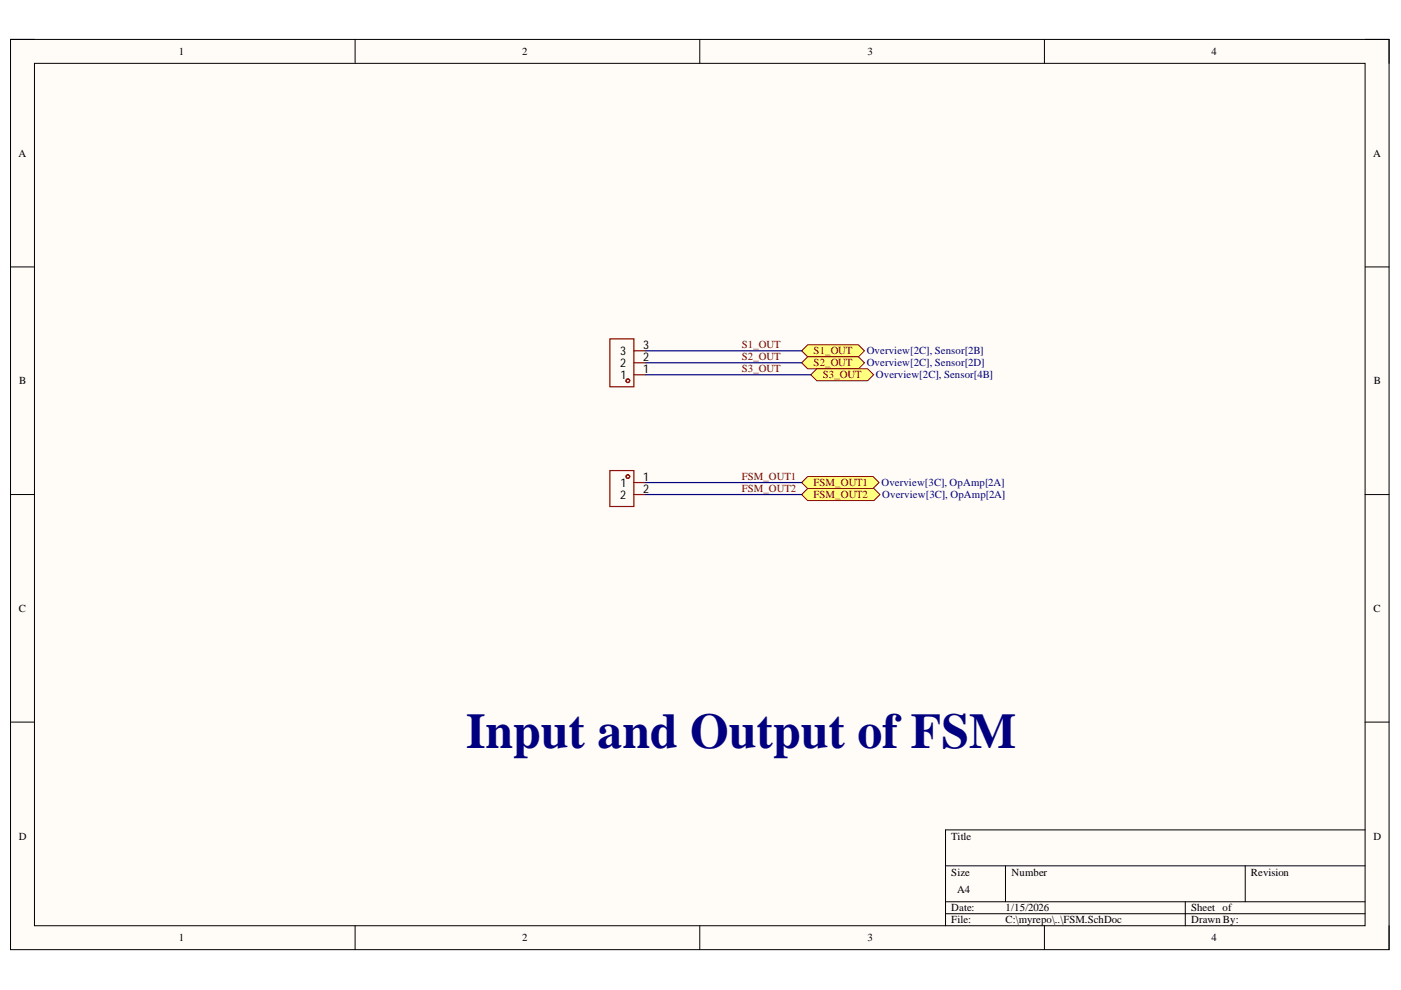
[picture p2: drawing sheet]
<svg xmlns="http://www.w3.org/2000/svg" width="297mm" height="210mm" viewBox="0 0 297 210" stroke-linecap="round" stroke-linejoin="round" font-family="sans-serif">
<path d="M2.2 8.4h292.3v192.9h-292.3z" fill-rule="evenodd" fill="#fffcf8"/>
<path d="M2.2 8.4h292.3v192.9h-292.3z" fill="none" stroke="#000" stroke-width=".21"/>
<path d="M7.3 13.4h282.1v182.9h-282.1z" fill-rule="evenodd" fill="#fffcf8"/>
<g fill="none" stroke="#000" stroke-width=".21">
<path d="M2.2 8.4h5.1M7.3 13.4h282.1v182.9h-282.1zM75.3 8.4v5M148.4 8.4v5M221.4 8.4v5M289.4 8.4h5.1v5M2.2 56.6h5.1M289.4 56.6h5.1M2.2 104.9h5.1M289.4 104.9h5.1M2.2 153.1h5.1M289.4 153.1h5.1"/>
<path d="M289.4 176h-88.9v20.3M75.3 196.3v5M148.4 196.3v5M200.5 183.6h88.9M200.5 191.2h88.9M200.5 193.7h88.9M213.2 183.6v7.6M221.4 196.3v5M251.3 191.2v5.1M264 183.6v7.6M294.5 196.3v5"/>
</g>
<path d="M171.2 73.1h10.8l1.3 1.3-1.3 1.3h-10.8l-1.2-1.3z" fill-rule="evenodd" fill="#ffff80"/>
<path d="M171.2 73.1h10.8l1.3 1.3-1.3 1.3h-10.8l-1.2-1.3z" fill="none" stroke="#800000" stroke-width=".21"/>
<path d="M170 76.9l1.2-1.2h10.8l1.3 1.2-1.3 1.3h-10.8z" fill-rule="evenodd" fill="#ffff80"/>
<path d="M170 76.9l1.2-1.2h10.8l1.3 1.2-1.3 1.3h-10.8z" fill="none" stroke="#800000" stroke-width=".21"/>
<g fill="none" stroke="#a00000" stroke-width=".25">
<path d="M129.3 99.8h5.1v7.6h-5.1z"/>
<circle cx="133.1" cy="101" r=".38"/>
</g>
<path d="M134.4 102.3h2.5M134.4 104.9h2.5" fill="none" stroke="#800" stroke-width=".25"/>
<path d="M170 102.3l1.2-1.3h13.9l1.3 1.3-1.3 1.3h-13.9z" fill-rule="evenodd" fill="#ffff80"/>
<path d="M170 102.3l1.2-1.3h13.9l1.3 1.3-1.3 1.3h-13.9z" fill="none" stroke="#800000" stroke-width=".21"/>
<path d="M171.2 103.6h14.1l1.3 1.3-1.3 1.2h-14.1l-1.2-1.2z" fill-rule="evenodd" fill="#ffff80"/>
<path d="M171.2 103.6h14.1l1.3 1.3-1.3 1.2h-14.1l-1.2-1.2z" fill="none" stroke="#800000" stroke-width=".21"/>
<g fill="none" stroke="#a00000" stroke-width=".25">
<path d="M129.3 71.8h5.1v10.2h-5.1z"/>
<circle cx="133.1" cy="80.7" r=".38"/>
</g>
<path d="M134.4 79.5h2.5M134.4 76.9h2.5M134.4 74.4h2.5" fill="none" stroke="#800" stroke-width=".25"/>
<path d="M171.9 79.5l1.3-1.3h10.8l1.2 1.3-1.2 1.2h-10.8z" fill-rule="evenodd" fill="#ffff80"/>
<path d="M171.9 79.5l1.3-1.3h10.8l1.2 1.3-1.2 1.2h-10.8z" fill="none" stroke="#800000" stroke-width=".21"/>
<path d="M136.9 74.4h33.1M136.9 76.9h33.1M136.9 79.5h35M136.9 102.3h33.1M136.9 104.9h33.1" fill="none" stroke="#000080" stroke-width=".25"/>
<text font-size="10.6" fill="#000080" x="98.8" y="158.5">Input and Output of FSM</text>
<g font-size="2.5">
<text x="131.5" y="77.9">2</text>
<text x="131.5" y="75.3">3</text>
<text x="136.4" y="76.6">2</text>
<text x="136.4" y="74">3</text>
<text x="131.6" y="80.4">1</text>
<text x="136.4" y="79.1">1</text>
<text x="136.4" y="101.9">1</text>
<text x="131.5" y="105.7">2</text>
<text x="131.6" y="103.2">1</text>
<text x="136.4" y="104.5">2</text>
</g>
<g font-size="2.3">
<text x="37.9" y="11.7">1</text>
<text x="110.7" y="11.7">2</text>
<text x="183.9" y="11.7">3</text>
<text x="256.8" y="11.7">4</text>
<text x="3.9" y="33.3">A</text>
<text x="291.1" y="33.3">A</text>
<text x="4.1" y="81.5">B</text>
<text x="291.3" y="81.5">B</text>
<text x="4" y="129.8">C</text>
<text x="291.2" y="129.8">C</text>
<text x="4" y="178">D</text>
<text x="201.7" y="178">Title</text>
<text x="291.2" y="178">D</text>
<text x="201.7" y="185.6">Size</text>
<text x="214.5" y="185.6">Number</text>
<text x="265.2" y="185.6">Revision</text>
<text x="203" y="189.4">A4</text>
<text x="201.7" y="193.2">Date:</text>
<text x="201.7" y="195.8">File:</text>
<text x="213.2" y="193.2">1/15/2026</text>
<text x="213.2" y="195.8">C:\myrepo\..\FSM.SchDoc</text>
<text x="252.5" y="193.2">Sheet of</text>
<text x="252.5" y="195.8">Drawn By:</text>
<text x="37.9" y="199.6">1</text>
<text x="110.7" y="199.6">2</text>
<text x="183.9" y="199.6">3</text>
<text x="256.8" y="199.6">4</text>
</g>
<g font-size="2.3" fill="#800000">
<text x="157.3" y="73.9">S1_OUT</text>
<text x="157.3" y="76.4">S2_OUT</text>
<text x="172.5" y="75.1">S1_OUT</text>
<text x="172.5" y="77.7">S2_OUT</text>
<text x="157.3" y="79">S3_OUT</text>
<text x="174.4" y="80.2">S3_OUT</text>
<text x="157.3" y="101.9">FSM_OUT1</text>
<text x="157.3" y="104.4">FSM_OUT2</text>
<text x="172.5" y="103.1">FSM_OUT1</text>
<text x="172.5" y="105.7">FSM_OUT2</text>
</g>
<g font-size="2.3" fill="#000080">
<text x="183.8" y="75.1">Overview[2C], Sensor[2B]</text>
<text x="183.8" y="77.7">Overview[2C], Sensor[2D]</text>
<text x="185.7" y="80.2">Overview[2C], Sensor[4B]</text>
<text x="186.9" y="103.1">Overview[3C], OpAmp[2A]</text>
<text x="187" y="105.7">Overview[3C], OpAmp[2A]</text>
</g>
</svg>
